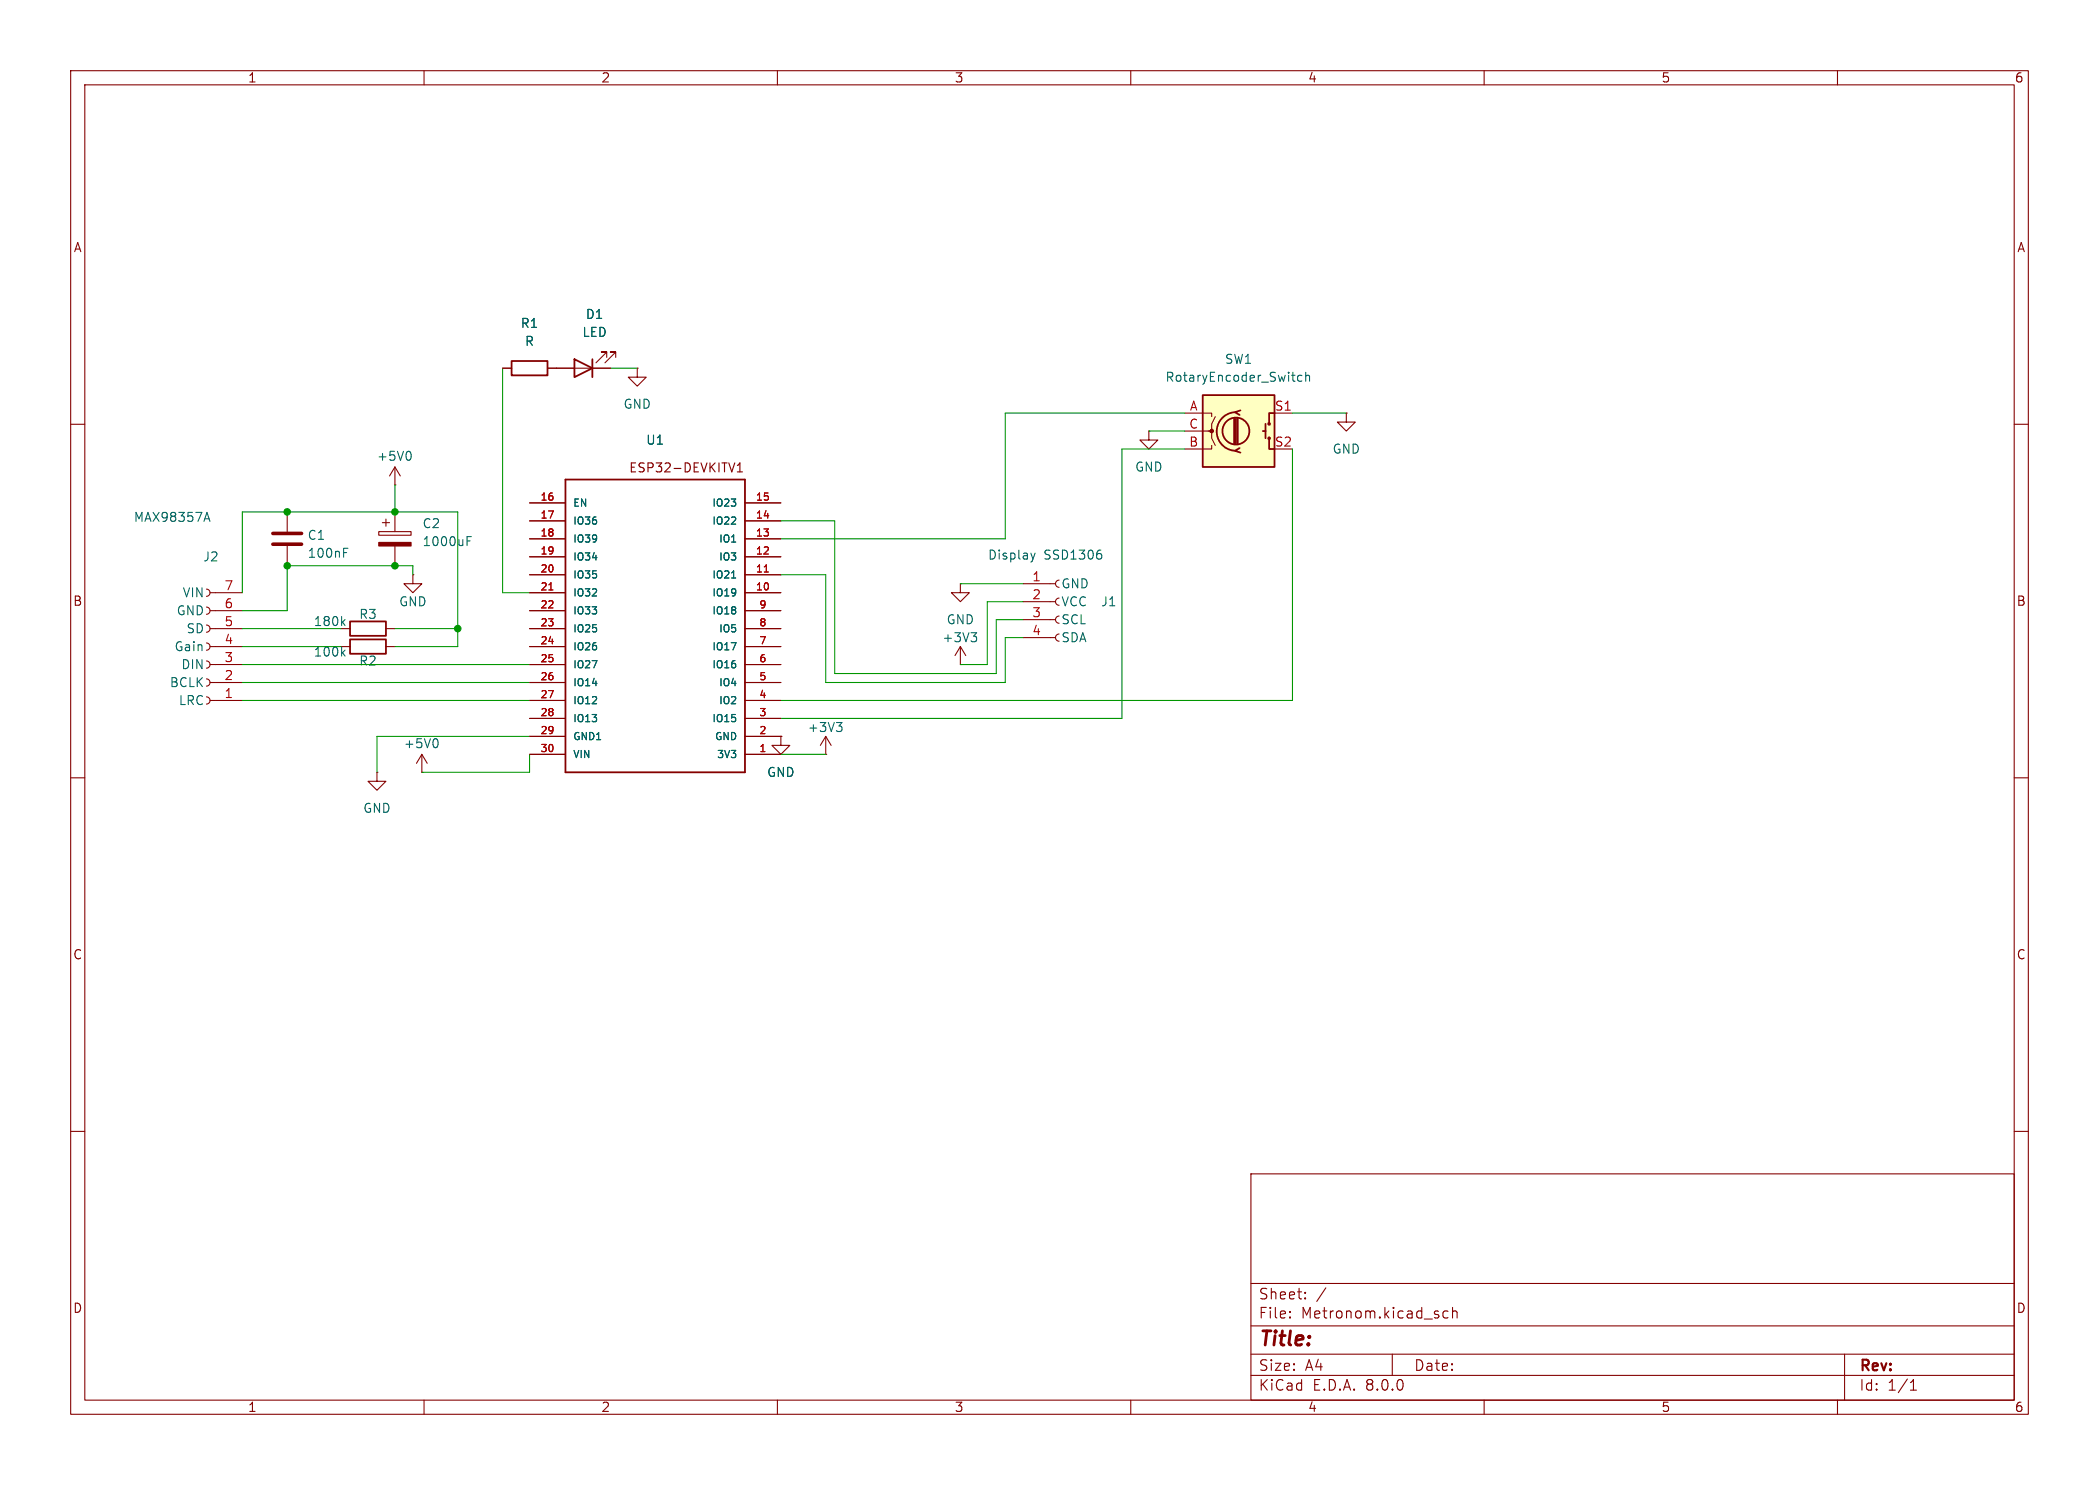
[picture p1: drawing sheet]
<svg xmlns="http://www.w3.org/2000/svg" width="297mm" height="210mm" viewBox="0 0 297 210" stroke-linecap="round" stroke-linejoin="round" font-family="sans-serif">
<g fill="none" stroke="#840000" stroke-width=".15">
<path d="M10 10h277v190h-277zM12 12h273v186h-273zM60 10v2M110 10v2M160 10v2M210 10v2M260 10v2M10 60h2M90.2 52.1v1.2h1.2l-1.2 1.3-1.3-1.3h1.3M90.2 52.1h.1M190.5 58.4v1.3h1.3l-1.3 1.3-1.3-1.3h1.3M190.5 58.4h.1"/>
<path d="M285 60h2M40.6 72.4v2.8M40.6 77.2v2.8M53.6 75.2h4.6v.5h-4.6zM54.1 73.9h1M54.6 73.4v1M55.9 72.4v2.8M55.9 77.2v2.8M162.6 61v1.2h1.2l-1.2 1.3-1.3-1.3h1.3M162.6 61h.1M29.2 83.3a.51 .51 0 0 1 .5 .5 .51 .51 0 0 1-.5 .5M29.2 85.9a.51 .51 0 0 1 .5 .5 .51 .51 0 0 1-.5 .5"/>
<path d="M29.2 88.4a.51 .51 0 0 1 .5 .5 .51 .51 0 0 1-.5 .5M29.2 90.9a.51 .51 0 0 1 .5 .5 .51 .51 0 0 1-.5 .5M29.2 93.5a.51 .51 0 0 1 .5 .5 .51 .51 0 0 1-.5 .5M29.2 96a.51 .51 0 0 1 .5 .5 .51 .51 0 0 1-.5 .5M29.2 98.6a.51 .51 0 0 1 .5 .5 .51 .51 0 0 1-.5 .5M29.7 83.8h4.6M29.7 86.4h4.6M29.7 88.9h4.6M29.7 91.4h4.6M29.7 94h4.6M29.7 96.5h4.6M29.7 99.1h4.6"/>
<path d="M48.3 88.9h1.2M48.3 91.4h1.2M54.6 88.9h1.3M54.6 91.4h1.3M58.4 81.3v1.3h1.3l-1.3 1.2-1.3-1.2h1.3M58.4 81.3h.1M135.9 94h.1M135.9 82.6v1.2h1.3l-1.3 1.3-1.3-1.3h1.3M135.9 82.6h.1M135.9 91.4l-.8 1.3M135.9 91.4v2.6M135.9 91.4l.8 1.3"/>
<path d="M144.8 90.2h4.6M144.8 87.6h4.6M144.8 85.1h4.6M144.8 82.6h4.6M149.9 89.7a.51 .51 0 0 0-.5 .5 .51 .51 0 0 0 .5 .5M149.9 87.1a.51 .51 0 0 0-.5 .5 .51 .51 0 0 0 .5 .5M149.9 84.6a.51 .51 0 0 0-.5 .5 .51 .51 0 0 0 .5 .5M149.9 82a.51 .51 0 0 0-.5 .6 .51 .51 0 0 0 .5 .5M10 110h2M53.3 109.2v1.3h1.3l-1.3 1.3-1.2-1.3h1.2M53.3 109.2h.1M59.7 109.2h.1"/>
<path d="M59.7 106.7l-.8 1.3M59.7 106.7v2.5M59.7 106.7l.8 1.3M285 110h2M10 160h2M285 160h2M177 166h108v32h-108zM60 198v2M110 198v2M160 198v2M177 194.5h108M177 191.5h108"/>
<path d="M177 187.5h108M177 181.5h108M182.5 186.3h.1l-.1 .1M182.5 186.3v.1M182.5 185.5v.1M182.5 185.5h.1l-.1 .1M184.7 183.6v.1M184.7 183.6h-.1l.1 .1M184.7 182.8v.1M184.7 182.8h-.1l.1 .1M187.6 182.1l-1.3 2M197 191.5v3"/>
<path d="M204.9 185.5l-.4-.1-.3 .3v.4l.1 .2 .2 .1 .4-.1M205.5 185.5a.37 .37 0 0 1 .7 .1v.8M205.5 184.9v1.5M210 198v2M260 198v2M261 191.5v6.5M270.3 196.6h.9M270.3 195.5l.4-.4v1.5"/>
</g>
<path d="M53.6 76.7h4.6v.5h-4.6z" fill="#840000" stroke="#840000" stroke-width=".15"/>
<g fill="none" stroke="#006464" stroke-width=".15">
<path d="M29 73.4h.6M29.3 72.5l.4 1.2M48.6 78.1h.4M48.6 77.5h.6M66.1 76.5h.4M66.1 75.9h.6M145.9 78.2l.3 .9M146.2 79.1l-.2 .3M146.5 78.2l-.3 .9M155.8 78.3l.1 .2v.3l-.1 .2M48.5 88l.3 .5M48.5 92.3l.3 .5"/>
<path d="M48.8 87.6l-.5 .5M48.8 91.9l-.5 .5M137.4 89.5h.8l-.4 .5M137.9 90l.3 .2v.3l-.3 .2M61.7 104.5a.79 .79 0 0 1 0 1.2"/>
</g>
<path d="M38.6 77h4.1M38.6 75.4h4.1" fill="none" stroke="#840000" stroke-width=".51"/>
<path d="M49.5 87.9h5.1v2h-5.1zM49.5 90.4h5.1v2.1h-5.1z" fill="none" stroke="#840000" stroke-width=".25"/>
<path d="M170.2 55.9h10.1v10.1h-10.1z" fill="#ffffc2"/>
<g fill="none" stroke="#840000" stroke-width=".25">
<path d="M72.4 51.1h5.1v2h-5.1zM81.3 50.8l2.5 1.3-2.5 1.2zM83.8 50.8v2.5M170.2 55.9h10.1v10.1h-10.1zM174.6 59.2v3.5M174.9 58.3a2.73 2.73 0 0 0-2.7 2.7 2.73 2.73 0 0 0 2.7 2.7M174.9 59.2v3.5M175.1 59.2v3.5M175.5 58l-.7 .3 .6 .4M179.1 59.9v2.1M180.3 58.4h-.7v1.5M80 67.8h25.4v41.4h-25.4z"/>
<path d="M175.4 63.4l-.6 .4 .7 .2M178.7 61h.4M179.6 62v1.5h.7"/>
<circle cx="179.6" cy="59.9" r=".13"/>
<circle cx="174.9" cy="61" r="1.9"/>
<circle cx="179.6" cy="62" r=".13"/>
</g>
<circle cx="171.4" cy="61" r=".25" fill="#840000" stroke="#840000" stroke-width=".15"/>
<g fill="none" stroke="#840000" stroke-width=".15">
<path d="M71.1 52.1h1.3M77.5 52.1h8.9M85.9 50.5v-.7h-.8h.8l-1.6 1.5M87.1 50.5v-.7h-.7h.7l-1.5 1.5M167.6 58.4h3.8v.5M172 58.9l-.6 1v1.1h-.5M180.3 58.4h2.6M55.9 68.6h.1M55.9 66l-.8 1.3M55.9 66v2.6M55.9 66l.7 1.3M74.9 78.7h5.1"/>
<path d="M74.9 76.2h5.1M74.9 73.7h5.1M74.9 71.1h5.1M105.4 78.7h5.1M105.4 76.2h5.1M105.4 73.7h5.1M105.4 71.1h5.1M167.6 61h3.8v1l.6 1M171.4 63v.5h-3.8M74.9 83.8h5.1M74.9 81.3h5.1M74.9 86.4h5.1"/>
<path d="M74.9 88.9h5.1M74.9 91.4h5.1M74.9 94h5.1M74.9 96.5h5.1M74.9 99.1h5.1M105.4 83.8h5.1M105.4 81.3h5.1M105.4 86.4h5.1M105.4 88.9h5.1M105.4 91.4h5.1M105.4 94h5.1M105.4 96.5h5.1"/>
<path d="M105.4 99.1h5.1M74.9 106.7h5.1M74.9 104.1h5.1M74.9 101.6h5.1M105.4 106.7h5.1M105.4 104.1h5.1M105.4 101.6h5.1M110.5 104.1v1.3h1.3l-1.3 1.3-1.3-1.3h1.3M110.5 104.1h.1M116.8 106.7h.1M116.8 104.1l-.7 1.3M116.8 104.1v2.6"/>
<path d="M116.8 104.1l.8 1.3"/>
</g>
<path d="M184.2 53.1h-.4l-.2 .2v.4l.1 .2h.5M184.8 53.2l.1-.1h.3l.1 .8M184.8 52.6v1.3M57.9 63.8a.79 .79 0 0 1 0 1.3M103.5 81.7h.6M118.4 102.2h.7l-.4 .5M118.9 102.7l.2 .2v.3l-.2 .2" fill="none" stroke="#006464" stroke-width=".15"/>
<path d="M104 65.5l-.5 1.2M104.3 66.7h.8M104.3 65.8l.4-.3v1.2" fill="none" stroke="#840000" stroke-width=".16"/>
<path d="M77.7 83.4h.5M108.1 80.9h.6" fill="none" stroke="#a90000" stroke-width=".15"/>
<g fill="none" stroke="#009600" stroke-width=".15">
<path d="M71.1 52.1v31.7h3.8M86.4 52.1h3.8M167.6 58.4h-25.4v17.8h-31.7M182.9 58.4h7.6M55.9 68.6v3.8M110.5 73.7h7.6v21.6h22.9v-7.7h3.8M162.6 61h5M167.6 63.5h-8.9v38.1h-48.2M182.9 63.5v35.6h-72.4M34.3 94h40.6M34.3 96.5h40.6M34.3 83.8v-11.4h30.5v19h-8.9"/>
<path d="M34.3 99.1h40.6M34.3 91.4h14M34.3 88.9h14M55.9 88.9h8.9M58.4 81.3v-1.3h-17.8v6.4h-6.3M110.5 81.3h6.3v15.2h25.4v-6.3h2.6M135.9 82.6h8.9M144.8 85.1h-5.1v8.9h-3.8M74.9 106.7v2.5h-15.2M74.9 104.1h-21.6v5.1M110.5 106.7h6.3"/>
</g>
<g fill="#009600" stroke="#009600" stroke-width=".15">
<circle cx="40.6" cy="80" r=".46"/>
<circle cx="40.6" cy="72.4" r=".46"/>
<circle cx="64.8" cy="88.9" r=".46"/>
<circle cx="55.9" cy="80" r=".46"/>
<circle cx="55.9" cy="72.4" r=".46"/>
</g>
<text font-size="2.8" fill="#840000" x="178" y="190.9">Title:</text>
<g font-size="2.1" fill="#840000">
<text x="178" y="184">Sheet:</text>
<text x="178" y="186.7">File:</text>
<text x="184.1" y="186.7">Metronom.kicad_sch</text>
<text x="178" y="196.9">KiCad</text>
<text x="178" y="194.1">Size:</text>
<text x="184.7" y="194.1">A4</text>
<text x="185.7" y="196.9">E.D.A.</text>
<text x="193.3" y="196.9">8.0.0</text>
<text x="200" y="194.1">Date:</text>
<text x="263" y="194.3">Rev:</text>
<text x="263" y="196.9">Id:</text>
<text x="267.1" y="196.9">1/1</text>
</g>
<g font-size="1.8" fill="#840000">
<text x="35" y="11.9">1</text>
<text x="85" y="11.9">2</text>
<text x="135" y="11.9">3</text>
<text x="185" y="11.9">4</text>
<text x="235" y="11.9">5</text>
<text x="285" y="11.9">6</text>
<text x="10.3" y="35.9">A</text>
<text x="285.3" y="35.9">A</text>
<text x="88.9" y="67">ESP32-DEVKITV1</text>
<text x="10.3" y="85.9">B</text>
<text x="285.3" y="85.9">B</text>
<text x="10.3" y="135.9">C</text>
<text x="285.3" y="135.9">C</text>
<text x="10.3" y="185.9">D</text>
<text x="285.3" y="185.9">D</text>
<text x="35" y="199.9">1</text>
<text x="85" y="199.9">2</text>
<text x="135" y="199.9">3</text>
<text x="185" y="199.9">4</text>
<text x="235" y="199.9">5</text>
<text x="285" y="199.9">6</text>
</g>
<g font-size="1.8" fill="#006464">
<text x="73.6" y="46.6">R1</text>
<text x="82.3" y="47.9">LED</text>
<text x="82.8" y="45.3">D1</text>
<text x="74.2" y="49.1">R</text>
<text x="173.2" y="51.7">SW1</text>
<text x="88.1" y="58">GND</text>
<text x="164.8" y="54.2">RotaryEncoder_Switch</text>
<text x="53.2" y="65.4">+5V0</text>
<text x="91.3" y="63.1">U1</text>
<text x="188.5" y="64.4">GND</text>
<text x="160.5" y="66.9">GND</text>
<text x="18.8" y="74">MAX98357A</text>
<text x="43.4" y="76.6">C1</text>
<text x="59.7" y="74.9">C2</text>
<text x="59.7" y="77.4">1000uF</text>
<text x="28.7" y="79.6">J2</text>
<text x="43.4" y="79.1">100nF</text>
<text x="139.7" y="79.3">Display</text>
<text x="147.7" y="79.3">SSD1306</text>
<text x="150.1" y="83.4">GND</text>
<text x="24.9" y="87.2">GND</text>
<text x="25.8" y="84.7">VIN</text>
<text x="26.3" y="89.8">SD</text>
<text x="44.3" y="88.7">180k</text>
<text x="50.7" y="87.7">R3</text>
<text x="56.4" y="86">GND</text>
<text x="133.9" y="88.5">GND</text>
<text x="150.1" y="86">VCC</text>
<text x="150.1" y="88.5">SCL</text>
<text x="155.7" y="86">J1</text>
<text x="24.6" y="92.3">Gain</text>
<text x="25.6" y="94.8">DIN</text>
<text x="44.3" y="93.1">100k</text>
<text x="50.7" y="94.3">R2</text>
<text x="133.2" y="91">+3V3</text>
<text x="150.1" y="91">SDA</text>
<text x="23.9" y="97.4">BCLK</text>
<text x="25.2" y="99.9">LRC</text>
<text x="57" y="106">+5V0</text>
<text x="114.2" y="103.7">+3V3</text>
<text x="108.5" y="110.1">GND</text>
<text x="51.3" y="115.2">GND</text>
</g>
<g font-size="1.8" fill="#a90000">
<text x="168.3" y="58.2">A</text>
<text x="180.3" y="58.2">S1</text>
<text x="168.2" y="63.2">B</text>
<text x="168.2" y="60.7">C</text>
<text x="180.3" y="63.2">S2</text>
<text x="31.7" y="83.6">7</text>
<text x="146" y="82.3">1</text>
<text x="31.7" y="88.6">5</text>
<text x="31.7" y="86.1">6</text>
<text x="146" y="84.8">2</text>
<text x="146" y="87.4">3</text>
<text x="146" y="89.9">4</text>
<text x="31.7" y="93.7">3</text>
<text x="31.7" y="91.2">4</text>
<text x="31.7" y="98.8">1</text>
<text x="31.7" y="96.3">2</text>
</g>
<g font-size="1.4" fill="#a90000">
<text x="76.4" y="70.9">16</text>
<text x="106.9" y="70.9">15</text>
<text x="76.4" y="73.4">17</text>
<text x="76.4" y="75.9">18</text>
<text x="106.9" y="75.9">13</text>
<text x="106.9" y="73.4">14</text>
<text x="76.4" y="78.5">19</text>
<text x="76.4" y="81">20</text>
<text x="76.4" y="83.6">21</text>
<text x="106.9" y="83.6">10</text>
<text x="106.9" y="81">11</text>
<text x="106.9" y="78.5">12</text>
<text x="76.4" y="86.1">22</text>
<text x="76.4" y="88.6">23</text>
<text x="107.3" y="88.6">8</text>
<text x="107.3" y="86.1">9</text>
<text x="76.4" y="91.2">24</text>
<text x="76.4" y="93.7">25</text>
<text x="107.3" y="93.7">6</text>
<text x="107.3" y="91.2">7</text>
<text x="76.4" y="96.3">26</text>
<text x="76.4" y="98.8">27</text>
<text x="76.4" y="101.3">28</text>
<text x="107.3" y="101.3">3</text>
<text x="107.3" y="98.8">4</text>
<text x="107.3" y="96.3">5</text>
<text x="76.4" y="103.9">29</text>
<text x="76.4" y="106.4">30</text>
<text x="107.3" y="106.4">1</text>
<text x="107.3" y="103.9">2</text>
</g>
<g font-size="1.4" fill="#006464">
<text x="81" y="71.9">EN</text>
<text x="100.7" y="71.9">IO23</text>
<text x="81" y="74.4">IO36</text>
<text x="81" y="76.9">IO39</text>
<text x="100.7" y="74.4">IO22</text>
<text x="101.6" y="76.9">IO1</text>
<text x="81" y="79.5">IO34</text>
<text x="81" y="82">IO35</text>
<text x="100.7" y="82">IO21</text>
<text x="101.6" y="79.5">IO3</text>
<text x="81" y="84.6">IO32</text>
<text x="81" y="87.1">IO33</text>
<text x="81" y="89.6">IO25</text>
<text x="100.7" y="84.6">IO19</text>
<text x="100.7" y="87.1">IO18</text>
<text x="101.6" y="89.6">IO5</text>
<text x="81" y="92.2">IO26</text>
<text x="81" y="94.7">IO27</text>
<text x="100.7" y="94.7">IO16</text>
<text x="100.7" y="92.2">IO17</text>
<text x="81" y="97.3">IO14</text>
<text x="81" y="99.8">IO12</text>
<text x="101.6" y="99.8">IO2</text>
<text x="101.6" y="97.3">IO4</text>
<text x="81" y="102.3">IO13</text>
<text x="81" y="104.9">GND1</text>
<text x="81" y="107.4">VIN</text>
<text x="100.7" y="102.3">IO15</text>
<text x="101" y="104.9">GND</text>
<text x="101.3" y="107.4">3V3</text>
</g>
</svg>
